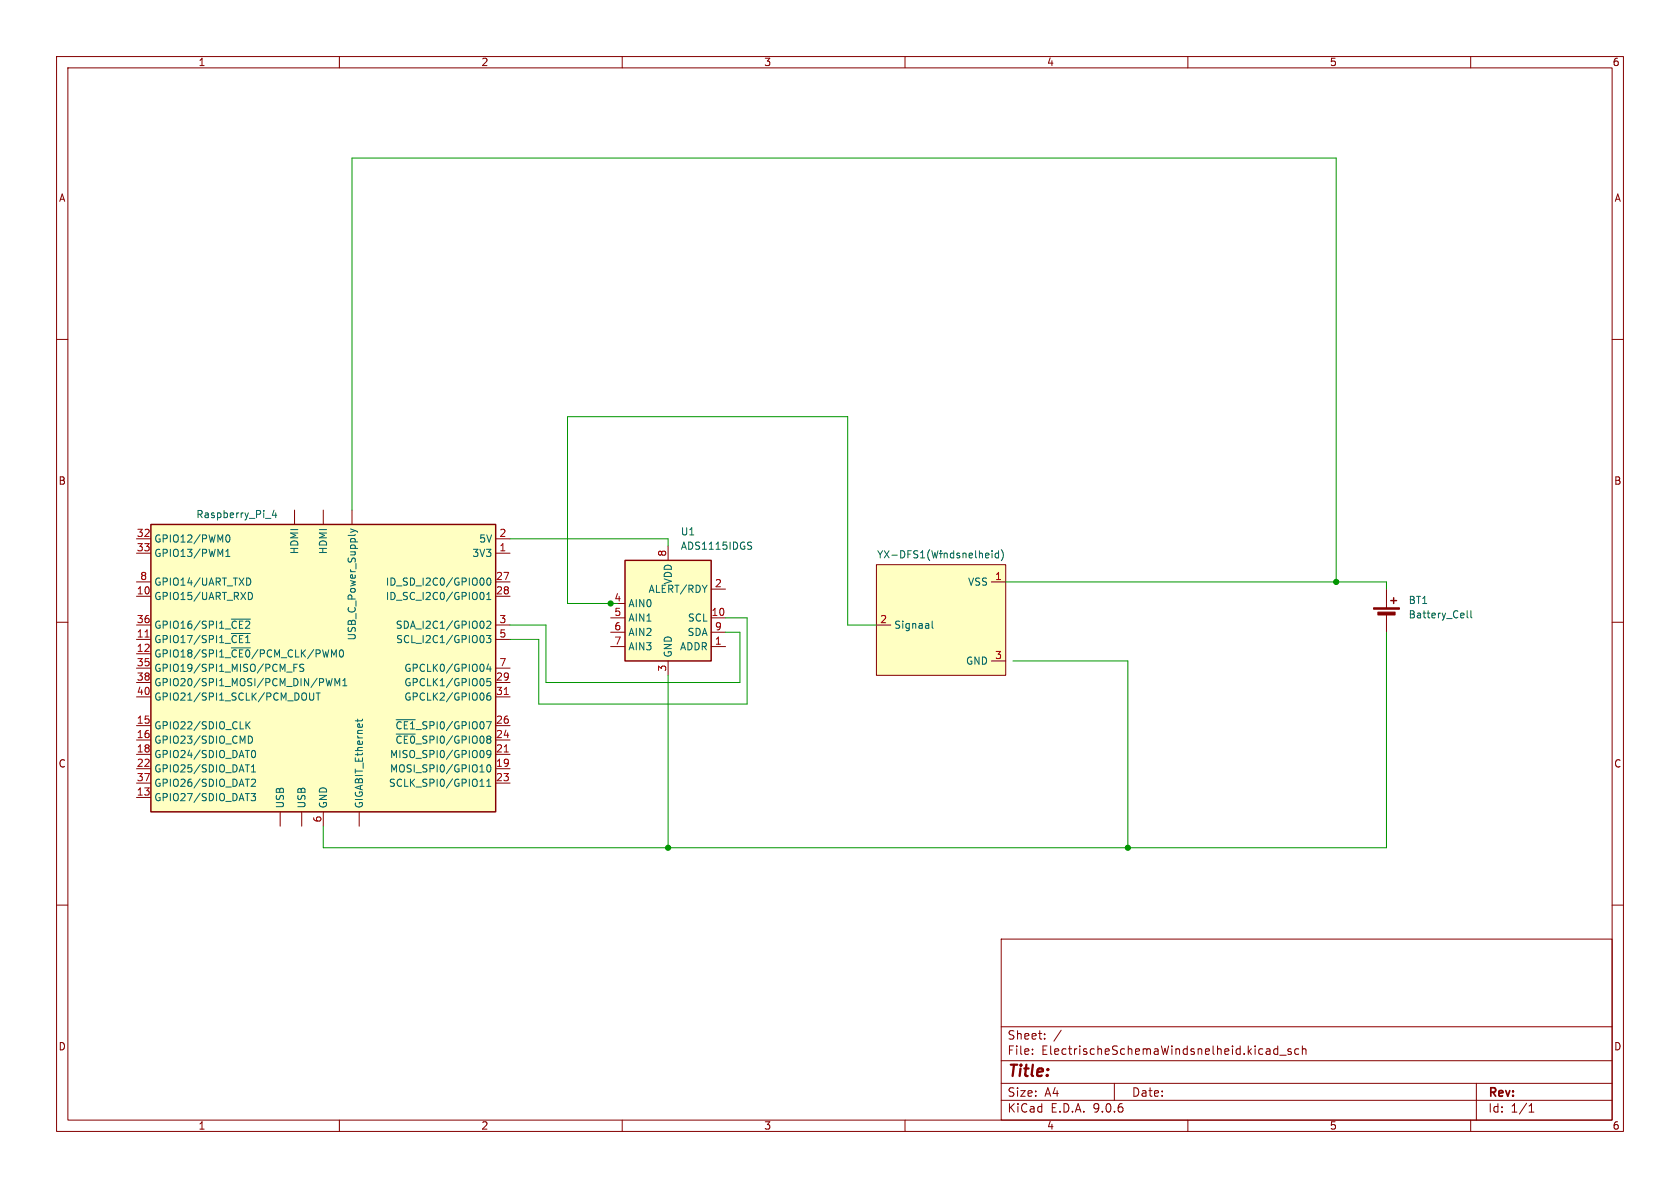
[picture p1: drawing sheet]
<svg xmlns="http://www.w3.org/2000/svg" width="297mm" height="210mm" viewBox="0 0 297 210" stroke-linecap="round" stroke-linejoin="round" font-family="sans-serif">
<g fill="none" stroke="#840000" stroke-width=".18">
<path d="M10 10h277v190h-277zM12 12h273v186h-273zM60 10v2M110 10v2M160 10v2M210 10v2M260 10v2M10 60h2M285 60h2M10 110h2M285 110h2M10 160h2"/>
<path d="M177 166h108v32h-108zM285 160h2M60 198v2M110 198v2M160 198v2M177 194.5h108M177 191.5h108M177 187.5h108M177 181.5h108M182.5 186.3v.1M182.5 185.5v.1M184.7 183.6v.1"/>
<path d="M184.7 182.8v.1M187.6 182.1l-1.3 2M197 191.5v3M210 198v2M225.9 184.9v1.5M225.9 185.5l-.4-.1-.3 .3v.4l.1 .2h.6M226.2 186.5h1.2M228.2 185.5l-.3-.1-.2 .2v.2l.5 .2v.3h-.5M229.6 185.5l-.4-.1-.3 .3v.4l.1 .2h.6M230.2 185.5l.3-.1 .3 .1 .1 .9M230.2 184.9v1.5M260 198v2"/>
<path d="M261 191.5v6.5M270.3 196.6h.9M270.3 195.5l.4-.4v1.5"/>
</g>
<path d="M110.5 99.1h15.2v17.7h-15.2z" fill="#ffffc2"/>
<path d="M110.5 99.1h15.2v17.7h-15.2z" fill="none" stroke="#840000" stroke-width=".25"/>
<path d="M118.1 96.5v2.6M107.9 106.7h2.6M107.9 109.2h2.6M107.9 111.8h2.6M107.9 114.3h2.6M118.1 116.8v2.6M125.7 109.2h2.6M125.7 111.8h2.6M125.7 114.3h2.6M125.7 104.1h2.6" fill="none" stroke="#840000" stroke-width=".18"/>
<path d="M132.4 95.8l.5 .1M132.6 96.5l.3 .2-.3 .4" fill="none" stroke="#006464" stroke-width=".18"/>
<path d="M154.9 99.8h22.9v19.6h-22.9z" fill="#ffffc2"/>
<path d="M154.9 99.8h22.9v19.6h-22.9zM154.9 110.5h2.6M175.3 102.9h2.5M175.3 116.8h2.5M245.1 104.1v3.3M245.1 108.5v3.3" fill="none" stroke="#840000" stroke-width=".18"/>
<path d="M174.7 97.8l.1 .3-.6 .1M174.8 98.6h-.1M175.4 97.4v.1M175.4 97.8v.8M176.5 97.4v1.2M176.5 97.8h-.3l-.3 .2 .1 .6h.5M177 97.2a1.46 1.46 0 0 1 0 1.9M164.8 109.8v1.1l.2 .2M259.4 108v1l.2 .2M260 108v1l.2 .2" fill="none" stroke="#006464" stroke-width=".18"/>
<g fill="#840000" stroke="#840000" stroke-width=".18">
<path d="M242.8 107.4h4.6v.3h-4.6z"/>
<path d="M243.6 108.2h3v.5h-3z"/>
</g>
<path d="M245.9 106.2h1M246.4 105.7v1" fill="none" stroke="#840000" stroke-width=".25"/>
<path d="M26.7 92.7h60.9v50.8h-60.9z" fill="#ffffc2"/>
<path d="M26.7 92.7h60.9v50.8h-60.9z" fill="none" stroke="#840000" stroke-width=".25"/>
<g fill="none" stroke="#840000" stroke-width=".18">
<path d="M24.1 95.3h2.6M24.1 97.8h2.6M52.1 90.2v2.5M57.1 90.2v2.5M62.2 90.2v2.5M87.6 95.3h2.6M87.6 97.8h2.6M24.1 102.9h2.6M24.1 105.4h2.6M24.1 110.5h2.6M24.1 113h2.6M24.1 115.6h2.6"/>
<path d="M24.1 118.1h2.6M87.6 102.9h2.6M87.6 105.4h2.6M87.6 110.5h2.6M87.6 113h2.6M87.6 118.1h2.6M24.1 120.7h2.6M24.1 123.2h2.6M24.1 128.3h2.6M24.1 130.8h2.6M24.1 133.4h2.6M24.1 135.9h2.6"/>
<path d="M24.1 138.4h2.6M87.6 120.7h2.6M87.6 123.2h2.6M87.6 128.3h2.6M87.6 130.8h2.6M87.6 133.4h2.6M87.6 135.9h2.6M87.6 138.4h2.6M24.1 141h2.6M49.5 143.5v2.6M53.3 143.5v2.6M57.1 143.5v2.6"/>
<path d="M63.5 143.5v2.6"/>
</g>
<g fill="none" stroke="#006464" stroke-width=".18">
<path d="M39.9 95l.1-.3 .2-.1a.68 .68 0 0 1 .5 .6 .68 .68 0 0 1-.5 .6l-.2-.1-.1-.4M39.9 98.4h.7M39.9 97.5l.4-.4v1.3M46.9 91.6h1M48.4 90.2l-.3 .9h.8M48.7 90.7v.8M62 93.5l.8 .3M62.8 93.8l-.8 .3M62.8 93.8l.4 .3M40.9 109.4h3.4M40.9 112h3.4M40.9 114.5h3.4"/>
<path d="M43.9 102.2a.68 .68 0 0 1 .4 .6 .68 .68 0 0 1-.4 .6M43.9 104.7a.64 .64 0 0 1 .7 .7 .64 .64 0 0 1-.7 .6M50.7 118.8h1M52 118h.4M52.6 117.4h-.6v1.3M53.7 117.5l-.5-.1-.2 .1v.4l.6 .2 .1 .3-.2 .3-.5-.1M57.6 120l.3 1.2 .3-.9 .2 .9 .3-1.2M60.2 114.9h.1a.68 .68 0 0 1 .4 .6 .68 .68 0 0 1-.4 .6 .84 .84 0 0 1-.1-1.2zM85.1 104.7a.68 .68 0 0 1 .5 .7 .68 .68 0 0 1-.5 .6M85.4 102.3l.2 .4-.2 .6M85.5 112.6v.8M86 112.3h.8l-.4 .5 .3 .1v.6l-.2 .1-.5-.1"/>
<path d="M86.1 106h.7M86.1 109.9l.4-.1 .3 .4-.8 .9h.8M86.1 105.1l.3-.4v1.3M86.2 102.3l.2-.1a.68 .68 0 0 1 .4 .6 .68 .68 0 0 1-.4 .6l-.2-.1-.1-.3zM86.4 117.4l-.3 .9h.7M86.7 117.8v.9M86.7 120h-.6v.6l.1-.2 .5 .1 .1 .2-.1 .4-.2 .1-.4-.1M43.5 127.6v1.2M43.7 128.1l.5 .7M43.9 130.1a.64 .64 0 0 1 .7 .7 .64 .64 0 0 1-.7 .6M44.2 127.6l-.7 .7M44.5 137.9l.4-.2 .3 .4-.8 .9h.8"/>
<path d="M44.5 136.5h.7M44.5 135.6l.3-.4v1.3M44.6 132.8l.2-.1a.68 .68 0 0 1 .4 .6 .68 .68 0 0 1-.4 .6l-.2-.1-.1-.4zM54.7 122.5v1l.3 .3 .3-.1 .2-.2v-1M55.9 122.5h.7M56.2 122.5v1.3M59.2 121.2v-1.2l.4 .9 .5-.9v1.2M60.6 121.2h.7M60.6 120.3l.4-.3v1.2M63.2 127.1v.5M64.1 127.1l-.2 .3h-1.1M70 127.2h3.4"/>
<path d="M70 129.8h3.4M84.8 139h.8M86.1 139h.7M86.1 138.1l.3-.4v1.3M86.2 135.3l.2-.1a.68 .68 0 0 1 .4 .6 .68 .68 0 0 1-.4 .7l-.2-.2-.1-.3zM86.7 122.5l-.4 .1a.86 .86 0 0 0 0 1.2l.4-.2 .1-.4-.3-.2h-.3l-.1 .2M86.8 133.2l-.3 .2h-.2l-.2-.2 .1-.5h.3l.2 .1a.84 .84 0 0 1-.3 1.1h-.2M44.4 140.3h.8l-.4 .5 .3 .1v.5l-.2 .1-.5-.1"/>
</g>
<path d="M25.6 112.6h.8M89.1 122.8h.8M89.1 132.9h.8" fill="none" stroke="#a90000" stroke-width=".18"/>
<path d="M62.2 90.2v-62.3h174v75M90.2 95.3h27.9v1.2M90.2 110.5h6.3v10.2h34.3v-8.9h-2.5M107.9 106.7h-7.6v-33h49.6v36.8h5M118.1 119.4v30.5M128.3 109.2h3.8v15.3h-36.9v-11.5h-5M177.8 102.9h67.3v1.2M179.1 116.8h20.3v33.1M245.1 111.8v38.1h-188v-3.8" fill="none" stroke="#009600" stroke-width=".18"/>
<g fill="#009600" stroke="#009600" stroke-width=".18">
<circle cx="118.1" cy="149.9" r=".46"/>
<circle cx="199.4" cy="149.9" r=".46"/>
<circle cx="236.2" cy="102.9" r=".46"/>
<circle cx="107.9" cy="106.7" r=".46"/>
</g>
<text font-size="2.8" fill="#840000" x="178" y="190.9">Title:</text>
<g font-size="2.1" fill="#840000">
<text x="178" y="184">Sheet:</text>
<text x="178" y="186.7">File:</text>
<text x="184.1" y="186.7">ElectrischeSchemaWindsnelheid.kicad_sch</text>
<text x="178" y="196.9">KiCad</text>
<text x="178" y="194.1">Size:</text>
<text x="184.7" y="194.1">A4</text>
<text x="185.7" y="196.9">E.D.A.</text>
<text x="193.3" y="196.9">9.0.6</text>
<text x="200" y="194.1">Date:</text>
<text x="263" y="194.3">Rev:</text>
<text x="263" y="196.9">Id:</text>
<text x="267.1" y="196.9">1/1</text>
</g>
<g font-size="1.8" fill="#840000">
<text x="35" y="11.9">1</text>
<text x="85" y="11.9">2</text>
<text x="135" y="11.9">3</text>
<text x="185" y="11.9">4</text>
<text x="235" y="11.9">5</text>
<text x="285" y="11.9">6</text>
<text x="10.3" y="35.9">A</text>
<text x="285.3" y="35.9">A</text>
<text x="10.3" y="85.9">B</text>
<text x="285.3" y="85.9">B</text>
<text x="10.3" y="135.9">C</text>
<text x="285.3" y="135.9">C</text>
<text x="10.3" y="185.9">D</text>
<text x="285.3" y="185.9">D</text>
<text x="35" y="199.9">1</text>
<text x="85" y="199.9">2</text>
<text x="135" y="199.9">3</text>
<text x="185" y="199.9">4</text>
<text x="235" y="199.9">5</text>
<text x="285" y="199.9">6</text>
</g>
<g font-size="1.8" fill="#a90000">
<text x="24.1" y="95">32</text>
<text x="88.2" y="95">2</text>
<text x="24.1" y="97.5">33</text>
<text x="88.2" y="97.5">1</text>
<text x="117.9" y="98.5" transform="rotate(-90 117.9 98.5)">8</text>
<text x="24.1" y="105.2">10</text>
<text x="24.7" y="102.6">8</text>
<text x="87.6" y="102.6">27</text>
<text x="87.6" y="105.2">28</text>
<text x="126.3" y="103.9">2</text>
<text x="175.8" y="102.6">1</text>
<text x="24.1" y="110.2">36</text>
<text x="24.1" y="112.8">11</text>
<text x="88.2" y="110.2">3</text>
<text x="88.2" y="112.8">5</text>
<text x="108.5" y="109">5</text>
<text x="108.5" y="111.5">6</text>
<text x="125.7" y="109">10</text>
<text x="126.3" y="111.5">9</text>
<text x="155.5" y="110.2">2</text>
<text x="24.1" y="115.3">12</text>
<text x="24.1" y="117.9">35</text>
<text x="88.2" y="117.9">7</text>
<text x="108.5" y="114">7</text>
<text x="117.9" y="118.8" transform="rotate(-90 117.9 118.8)">3</text>
<text x="126.3" y="114">1</text>
<text x="175.8" y="116.6">3</text>
<text x="24.1" y="120.4">38</text>
<text x="24.1" y="122.9">40</text>
<text x="87.6" y="120.4">29</text>
<text x="87.6" y="122.9">31</text>
<text x="24.1" y="128">15</text>
<text x="24.1" y="130.6">16</text>
<text x="87.6" y="128">26</text>
<text x="87.6" y="130.6">24</text>
<text x="24.1" y="133.1">18</text>
<text x="24.1" y="135.6">22</text>
<text x="87.6" y="133.1">21</text>
<text x="87.6" y="135.6">19</text>
<text x="24.1" y="138.2">37</text>
<text x="24.1" y="140.7">13</text>
<text x="87.6" y="138.2">23</text>
<text x="56.9" y="145.5" transform="rotate(-90 56.9 145.5)">6</text>
</g>
<g font-size="1.8" fill="#006464">
<text x="34.6" y="91.8">Raspberry_Pi_4</text>
<text x="120.3" y="94.8">U1</text>
<text x="27.2" y="96.1">GPIO12/PWM0</text>
<text x="27.2" y="98.7">GPIO13/PWM1</text>
<text x="52.9" y="98.1" transform="rotate(-90 52.9 98.1)">HDMI</text>
<text x="58" y="98.1" transform="rotate(-90 58 98.1)">HDMI</text>
<text x="83.4" y="98.7">3V3</text>
<text x="84.6" y="96.1">5V</text>
<text x="120.3" y="97.4">ADS1115IDGS</text>
<text x="155" y="98.9">YX-DFS1(Windsnelheid)</text>
<text x="165.8" y="98.7">~</text>
<text x="27.2" y="103.7">GPIO14/UART_TXD</text>
<text x="27.2" y="106.3">GPIO15/UART_RXD</text>
<text x="68.1" y="103.7">ID_SD_I2C0/GPIO00</text>
<text x="68.1" y="106.3">ID_SC_I2C0/GPIO01</text>
<text x="111" y="107.5">AIN0</text>
<text x="114.6" y="105">ALERT/RDY</text>
<text x="119" y="103.4" transform="rotate(-90 119 103.4)">VDD</text>
<text x="171" y="103.7">VSS</text>
<text x="248.9" y="107">BT1</text>
<text x="27.2" y="111.4">GPIO16/SPI1_~{CE2}</text>
<text x="27.2" y="113.9">GPIO17/SPI1_~{CE1}</text>
<text x="63.1" y="113.3" transform="rotate(-90 63.1 113.3)">USB_C_Power_Supply</text>
<text x="69.9" y="111.4">SDA_I2C1/GPIO02</text>
<text x="69.9" y="113.9">SCL_I2C1/GPIO03</text>
<text x="111" y="110.1">AIN1</text>
<text x="111" y="112.6">AIN2</text>
<text x="121.5" y="112.6">SDA</text>
<text x="121.5" y="110.1">SCL</text>
<text x="158" y="111.4">Signaal</text>
<text x="248.9" y="109.5">Battery_Cell</text>
<text x="27.2" y="116.4">GPIO18/SPI1_~{CE0}/PCM_CLK/PWM0</text>
<text x="27.2" y="119">GPIO19/SPI1_MISO/PCM_FS</text>
<text x="71.4" y="119">GPCLK0/GPIO04</text>
<text x="111" y="115.2">AIN3</text>
<text x="119" y="116.3" transform="rotate(-90 119 116.3)">GND</text>
<text x="120.1" y="115.2">ADDR</text>
<text x="170.7" y="117.7">GND</text>
<text x="27.2" y="121.5">GPIO20/SPI1_MOSI/PCM_DIN/PWM1</text>
<text x="27.2" y="124.1">GPIO21/SPI1_SCLK/PCM_DOUT</text>
<text x="71.4" y="121.5">GPCLK1/GPIO05</text>
<text x="71.4" y="124.1">GPCLK2/GPIO06</text>
<text x="27.2" y="129.1">GPIO22/SDIO_CLK</text>
<text x="27.2" y="131.7">GPIO23/SDIO_CMD</text>
<text x="69.8" y="129.1">~{CE1}_SPI0/GPIO07</text>
<text x="69.8" y="131.7">~{CE0}_SPI0/GPIO08</text>
<text x="27.2" y="134.2">GPIO24/SDIO_DAT0</text>
<text x="27.2" y="136.8">GPIO25/SDIO_DAT1</text>
<text x="68.8" y="134.2">MISO_SPI0/GPIO09</text>
<text x="68.8" y="136.8">MOSI_SPI0/GPIO10</text>
<text x="27.2" y="139.3">GPIO26/SDIO_DAT2</text>
<text x="27.2" y="141.8">GPIO27/SDIO_DAT3</text>
<text x="50.4" y="143" transform="rotate(-90 50.4 143)">USB</text>
<text x="54.2" y="143" transform="rotate(-90 54.2 143)">USB</text>
<text x="58" y="143" transform="rotate(-90 58 143)">GND</text>
<text x="64.4" y="143" transform="rotate(-90 64.4 143)">GIGABIT_Ethernet</text>
<text x="68.7" y="139.3">SCLK_SPI0/GPIO11</text>
</g>
<text font-size="1.8" fill="#009600" x="108.5" y="106.4">4</text>
</svg>
